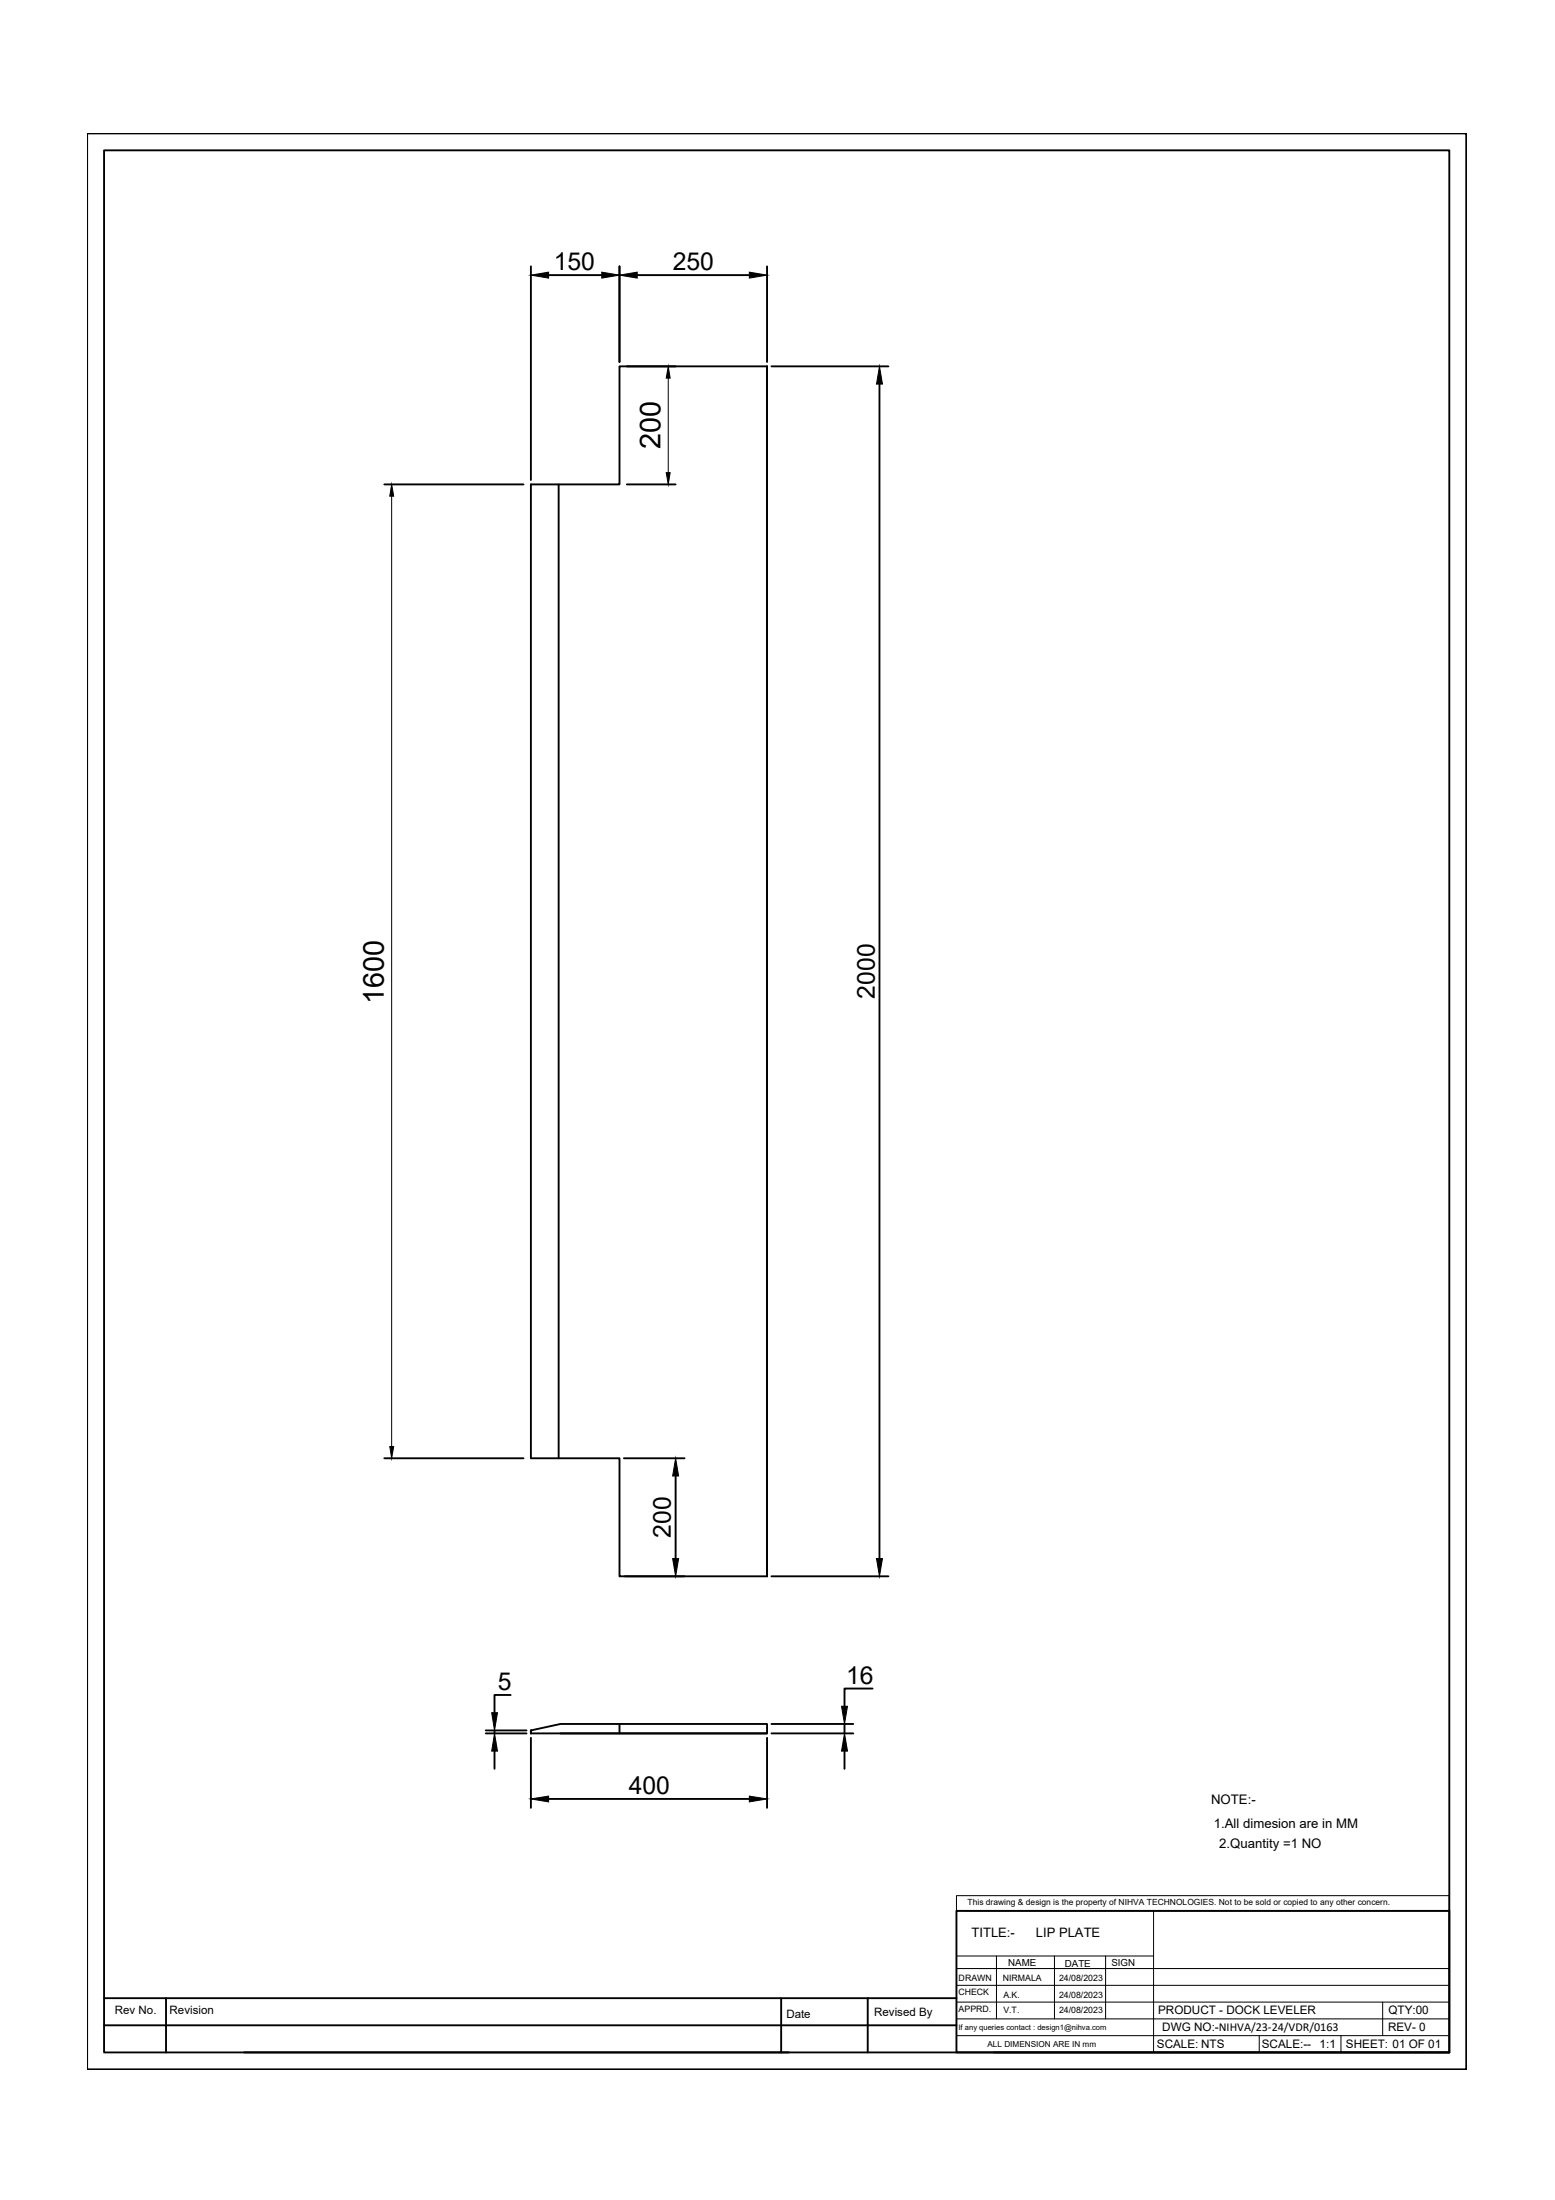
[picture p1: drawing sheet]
<svg xmlns="http://www.w3.org/2000/svg" width="210mm" height="297mm" viewBox="0 0 210 297" stroke-linecap="round" stroke-linejoin="round" font-family="sans-serif">
<!-- layer: 0 -->
<g fill="none" stroke="#000" stroke-width=".25">
<path d="M11.8 18h186.1v261.4h-186.1zM14 20.3h181.6v256.8h-181.6zM71.7 36v28.8M74.1 37.1h7.1M83.6 36v12.9M86 37.1h15.1M103.5 36v12.9M84.6 49.5h6.6M103.5 49.5v163.3v-163.3M103.5 49.5h-19.9v15.9h-11.9v131.5h11.9v15.9h19.9M104.1 49.5h15.8M118.7 51.9v158.5"/>
<path d="M51.9 65.4h18.8M75.4 65.4v131.5M84.6 65.4h6.6M51.9 196.9h18.8M84.2 196.9h8.2M91.2 199.3v11.1M84.3 212.8h8.1M104.1 212.8h15.8M65.6 234h5.5M65.6 233.6h5.5M66.8 233.6v.4M66.8 236.4v2.4"/>
<path d="M68.9 228.9h-2.1v2.3M71.7 233.6v.4v-.4l3.9-.8h27.9v1.2h-31.8M71.7 234.6v9.5M75.6 234h27.9M83.6 232.8v1.2M103.5 234.6v9.5M104.1 234h11.1M104.1 232.8h11.1M114 232.8v1.2M114 236.4v2.4M117.8 228h-3.8v2.4M74.1 242.9h27"/>
<path d="M129.1 258h66.5v19.1h-66.5zM14 273.5h115.1M14 269.8h115.1M22.4 269.8v7.3M32.9 277.1h73.6M105.4 269.8v7.3M117.1 269.8v7.3M134.1 277.1h61.5"/>
</g>
<g fill="none" stroke="#000" stroke-width=".13">
<path d="M90.2 51.1v12.7M52.9 67v128.3M129.1 255.9h66.5v2.1h-66.5zM129.1 258v19.1M130.3 258h65.3M155.7 258v19.1M129.1 272.6h66.5M129.1 270.3h66.5M129.1 268.1h66.5M129.1 265.8h66.5M129.1 264.1h26.6M129.1 274.8h66.5"/>
<path d="M134.5 264.1v8.5M142.3 264.1v8.5M149.2 264.1v8.5M170 274.8v2.3M181 274.8v2.3M186.6 270.3v4.5"/>
</g>
<g fill="#000" stroke="#000" stroke-width=".13">
<path d="M71.7 37.1l2.4-.4v.8zM81.2 36.7l2.4 .4-2.4 .4zM83.6 37.1l2.4-.4v.8zM101.1 36.7l2.4 .4-2.4 .4zM90.2 49.5l.3 1.6h-.6zM118.7 49.5l.4 2.4h-.8zM52.9 65.4l.2 1.6h-.5zM89.9 63.8h.6l-.3 1.6zM52.6 195.3h.5l-.2 1.6zM91.2 196.9l.4 2.4h-.8zM90.8 210.4h.8l-.4 2.4zM118.3 210.4h.8l-.4 2.4z"/>
<path d="M66.8 234l.4 2.4h-.8zM66.4 231.2h.8l-.4 2.4zM114 234l.4 2.4h-.8zM113.6 230.4h.8l-.4 2.4zM71.7 242.9l2.4-.4v.8zM101.1 242.5l2.4 .4-2.4 .4z"/>
</g>
<g font-size="3.9">
<text x="89.1" y="60.6" transform="rotate(-90 89.1 60.6)">200</text>
<text x="51.8" y="135.6" transform="rotate(-90 51.8 135.6)">1600</text>
</g>
<g font-size="3.3">
<text x="74.8" y="36.5">150</text>
<text x="90.8" y="36.5">250</text>
<text x="118.1" y="134.8" transform="rotate(-90 118.1 134.8)">2000</text>
<text x="90.6" y="207.6" transform="rotate(-90 90.6 207.6)">200</text>
<text x="114.2" y="227.3">16</text>
<text x="67.2" y="228.2">5</text>
<text x="84.9" y="242.3">400</text>
</g>
<g font-size="1.8">
<text x="163.5" y="243.6">NOTE:-</text>
<text x="163.8" y="246.9">1.All dimesion are in MM</text>
<text x="164.6" y="249.6">2.Quantity =1 NO</text>
<text x="131.1" y="261.5">TITLE:-</text>
<text x="139.8" y="261.5">LIP PLATE</text>
</g>
<g font-size="1.6">
<text x="15.5" y="272">Rev No.</text>
<text x="22.9" y="272">Revision</text>
<text x="106.1" y="272.4">Date</text>
<text x="118" y="272.2">Revised By</text>
<text x="156.3" y="272">PRODUCT - DOCK LEVELER</text>
<text x="156.9" y="274.3">DWG NO:-NIHVA/23-24/VDR/0163</text>
<text x="187.4" y="274.2">REV- 0</text>
<text x="187.4" y="272">QTY:00</text>
<text x="156.2" y="276.5">SCALE: NTS</text>
<text x="170.3" y="276.5">SCALE:--</text>
<text x="178.1" y="276.5">1:1</text>
<text x="181.7" y="276.5">SHEET: 01 OF 01</text>
</g>
<g font-size="1.3">
<text x="136.1" y="265.5">NAME</text>
<text x="143.7" y="265.5">DATE</text>
<text x="150" y="265.4">SIGN</text>
</g>
<g font-size="1.2">
<text x="129.4" y="269.4">CHECK</text>
<text x="129.4" y="267.4">DRAWN</text>
<text x="135.4" y="267.4">NIRMALA</text>
<text x="135.4" y="269.7">A.K.</text>
<text x="143" y="267.5">24/08/2023</text>
<text x="143" y="269.7">24/08/2023</text>
<text x="129.4" y="271.7">APPRD.</text>
<text x="135.4" y="271.8">V.T.</text>
<text x="143" y="271.8">24/08/2023</text>
</g>
<g font-size="1.1">
<text x="130.6" y="257.2">This drawing &amp; design is the property of NIHVA TECHNOLOGIES. Not to be sold or copied to any other concern.</text>
<text x="133.3" y="276.4">ALL DIMENSION ARE IN mm</text>
</g>
<text font-size="1" x="129.4" y="274">If any queries contact : design1@nihva.com</text>
</svg>
